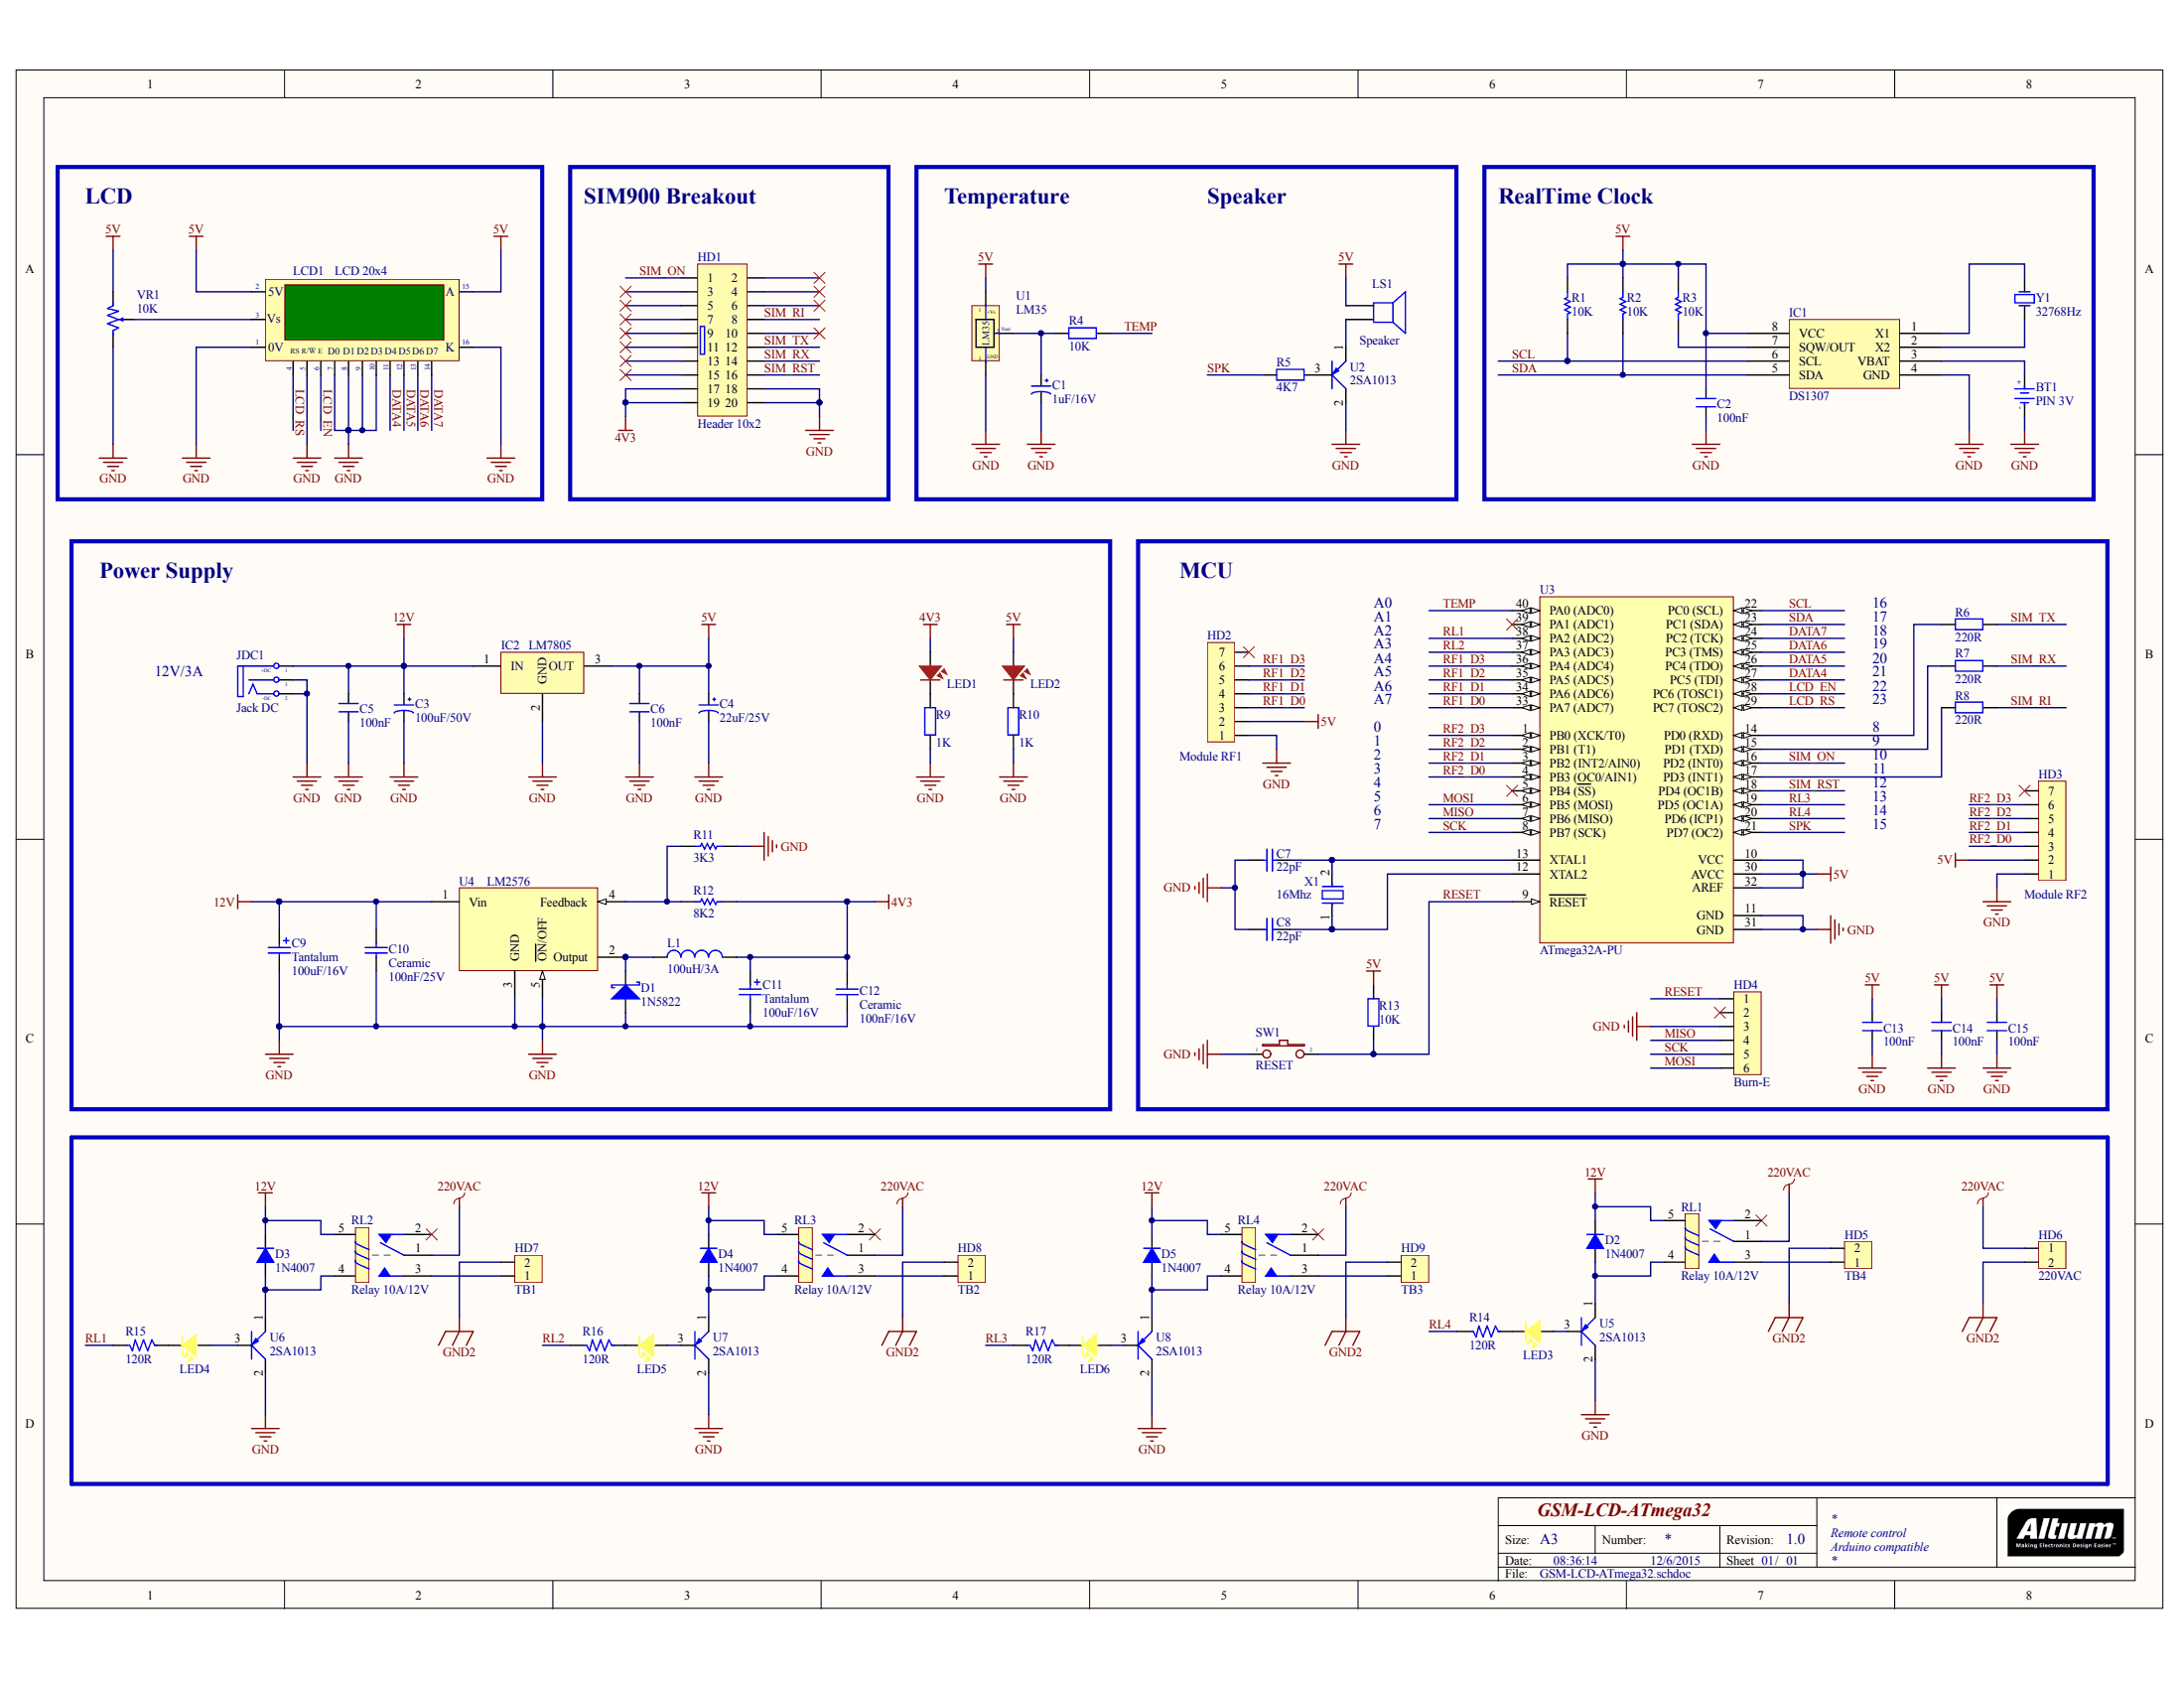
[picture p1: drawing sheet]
# Altium project GSM-LCD-ATmega32.prjpcb
1 sheet, 75 parts. Net scope: global (net labels, ports and power ports of the same name join across sheets).
Board file: GSM-LCD-ATmega32.PcbDoc

## Sheet GSM-LCD-ATmega32.SchDoc: GSM-LCD-ATmega32
size A3; Address1: Remote control; Address2: Arduino compatible; Revision: 1.0; SheetNumber: 01; SheetTotal: 01

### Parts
BT1  PIN 3V  [PIN3V]
C1  1uF/16V  [CAP_1UF_50V]
C2  100nF  [Tu gom 104]
C3  100uF/50V  [CAP_100UF_50V]
C4  22uF/25V  [CAP_22UF_50V]
C5  100nF  [Tu gom 104]
C6  100nF  [Tu gom 104]
C7  value 22pF  [Tu 33p]  (hidden comment: 5AK102KABAA)
C8  value 22pF  [Tu 33p]  (hidden comment: 5AK102KABAA)
C9  Tantalum  value 100uF/16V  [CAP_100UF_16V]
C10  Ceramic  value 100nF/25V  [Tu gom 104]
C11  Tantalum  value 100uF/16V  [CAP_100UF_16V]
C12  Ceramic  value 100nF/16V  [Tu gom 104]
C13  100nF  [Tu gom 104]
C14  100nF  [Tu gom 104]
C15  100nF  [Tu gom 104]
D1  1N5822  [1N5822]
D2  1N4007  [1N4007]
D3  1N4007  [1N4007]
D4  1N4007  [1N4007]
D5  1N4007  [1N4007]
HD1  Header 10x2  [Female Header_10x2]
HD2  Module RF1  [FM-Header 7]
HD3  Module RF2  [FM-Header 7]
HD4  Burn-E  [CON6]
HD5  TB4  [DOMINO 2_pitch 8.5mm]
HD6  220VAC  [DOMINO 2_pitch 8.5mm]
HD7  TB1  [DOMINO 2_pitch 8.5mm]
HD8  TB2  [DOMINO 2_pitch 8.5mm]
HD9  TB3  [DOMINO 2_pitch 8.5mm]
IC1  DS1307  [DS1307]
IC2  LM7805  [LM7805_TN_S]
JDC1  Jack DC  [JACK DC-IN]
L1  value 100uH/3A  [Inductor 150mH]  (hidden comment: LD26W8-151N)
LCD1  LCD 20x4  [LCD20x4]
LED1  LED-RED  [LED3R]  (value not drawn)
LED2  LED-RED  [LED3R]  (value not drawn)
LED3  LED-YELLOW  [LED3Y]  (value not drawn)
LED4  LED-YELLOW  [LED3Y]  (value not drawn)
LED5  LED-YELLOW  [LED3Y]  (value not drawn)
LED6  LED-YELLOW  [LED3Y]  (value not drawn)
LS1  Speaker  [SPEAKER]
R1  value 10K  [RES 1/4W CFR25]
R2  value 10K  [RES 1/4W CFR25]
R3  value 10K  [RES 1/4W CFR25]
R4  value 10K  [RES 1/4W CFR25]  (hidden comment: Res2)
R5  value 4K7  [RES 1/4W CFR25]  (hidden comment: Res2)
R6  value 220R  [RES 1/4W CFR25]  (hidden comment: Res2)
R7  value 220R  [RES 1/4W CFR25]  (hidden comment: Res2)
R8  value 220R  [RES 1/4W CFR25]  (hidden comment: Res2)
R9  value 1K  [RES 1/4W CFR25]  (hidden comment: Res2)
R10  value 1K  [RES 1/4W CFR25]  (hidden comment: Res2)
R11  value 3K3  [RES 1/4W CFR25]  (hidden comment: CFR25S)
R12  value 8K2  [RES 1/4W CFR25]  (hidden comment: CFR25S)
R13  value 10K  [RES 1/4W CFR25]  (hidden comment: Res2)
R14  120R  [RES 1/4W CFR25]
R15  120R  [RES 1/4W CFR25]
R16  120R  [RES 1/4W CFR25]
R17  120R  [RES 1/4W CFR25]
RL1  Relay 10A/12V  [RL_10A_12V]
RL2  Relay 10A/12V  [RL_10A_12V]
RL3  Relay 10A/12V  [RL_10A_12V]
RL4  Relay 10A/12V  [RL_10A_12V]
SW1  RESET  [BUTTON 2PIN TRON]
U1  LM35  [LM35]
U2  2SA1013  [2SA1013]
U3  ATmega32A-PU  [ATmega32A]
U4  LM2576  [LM2576_DIP]
U5  2SA1013  [2SA1013]
U6  2SA1013  [2SA1013]
U7  2SA1013  [2SA1013]
U8  2SA1013  [2SA1013]
VR1  10K  [VR1]
X1  16Mhz  [CRYSTAL 16Mhz]
Y1  value 32768Hz  [Crystal 32.768 Khz_stand]  (hidden comment: HC49S-20-C-30-30-F-20.000MHz)

### Blocks framed on the sheet
LCD: LCD1 VR1
SIM900 Breakout: HD1
RealTime Clock: BT1 C2 IC1 R1-R3 Y1
Power Supply: C3-C6 C9-C12 D1 IC2 JDC1 L1 LED1 LED2 R9-R12 U4
MCU: C7 C8 C13-C15 HD2-HD4 R6-R8 R13 SW1 U3 X1

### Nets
4V3: C11.1(+) C12.2 HD1.17 HD1.19 L1.2 LED1.1 R12.1
5V: C2.2 C4.1 C6.2 C13.2 C14.2 C15.2 HD2.2 HD3.2 IC1.8(VCC) IC2.3(OUT) LCD1.2(VDD) LCD1.15(A) LED2.1 LS1.2 R1.2 R2.2 R3.2 R13.2 U1.1(+Vs) U3.10(VCC) U3.30(AVCC) U3.32(AREF) VR1.1
12V: C3.1 C5.2 C9.1(+) C10.2 D2.2(K) D3.2(K) D4.2(K) D5.2(K) IC2.1(IN) JDC1.1(T) RL1.5 RL2.5 RL3.5 RL4.5 U4.1(Vin)
220VAC: HD6.1 RL1.1 RL2.1 RL3.1 RL4.1
GND: BT1.2(GND) C1.2 C2.1 C3.2 C4.2 C5.1 C6.1 C7.1 C8.1 C9.2(-) C10.1 C11.2(-) C12.1 C13.1 C14.1 C15.1 D1.1(A) HD1.18 HD1.20 HD2.1 HD3.1 HD4.3 IC1.4(GND) IC2.2(GND) JDC1.2(TN) JDC1.3(S) LCD1.1(GND) LCD1.5(R/~{W}) LCD1.7(D0) LCD1.8(D1) LCD1.9(D2) LCD1.10(D3) LCD1.16(K) R9.1 R10.1 R11.2 SW1.1 U1.3(-) U2.2(C) U3.11(GND) U3.31(GND) U4.3(GND) U4.5(~{ON}/OFF) U5.2(C) U6.2(C) U7.2(C) U8.2(C) VR1.3
GND2: HD5.2 HD6.2 HD7.2 HD8.2 HD9.2
DATA4: LCD1.11(D4) U3.27(PC5_(TDI))
DATA5: LCD1.12(D5) U3.26(PC4_(TDO))
DATA6: LCD1.13(D6) U3.25(PC3_(TMS))
DATA7: LCD1.14(D7) U3.24(PC2_(TCK))
LCD_EN: LCD1.6(~{EN}) U3.28(PC6_(TOSC1))
LCD_RS: LCD1.4(RS) U3.29(PC7_(TOSC2))
MISO: HD4.4 U3.7(PB6_(MISO))
MOSI: HD4.6 U3.6(PB5_(MOSI))
RESET: HD4.1 R13.1 SW1.2 U3.9(~{RESET})
RF1_D0: HD2.3 U3.33(PA7_(ADC7))
RF1_D1: HD2.4 U3.34(PA6_(ADC6))
RF1_D2: HD2.5 U3.35(PA5_(ADC5))
RF1_D3: HD2.6 U3.36(PA4_(ADC4))
RF2_D0: HD3.3 U3.4(PB3_(OC0/AIN1))
RF2_D1: HD3.4 U3.3(PB2_(INT2/AIN0))
RF2_D2: HD3.5 U3.2(PB1_(T1))
RF2_D3: HD3.6 U3.1(PB0_(XCK/T0))
RL1: R15.2 U3.38(PA2_(ADC2))
RL2: R16.2 U3.37(PA3_(ADC3))
RL3: R17.2 U3.19(PD5_(OC1A))
RL4: R14.2 U3.20(PD6_(ICP1))
SCK: HD4.5 U3.8(PB7_(SCK))
SCL: IC1.6(SCL) R1.1 U3.22(PC0_(SCL))
SDA: IC1.5(SDA) R2.1 U3.23(PC1_(SDA))
SIM_ON: HD1.1 U3.16(PD2_(INT0))
SIM_RI: HD1.8 R8.2
SIM_RST: HD1.16 U3.18(PD4_(OC1B))
SIM_RX: HD1.14 R7.2
SIM_TX: HD1.12 R6.2
SPK: R5.1 U3.21(PD7_(OC2))
TEMP: R4.2 U3.40(PA0_(ADC0))
NetBT1_1: BT1.1(+3V) IC1.3(VBAT)
NetC1_1: C1.1 R4.1 U1.2(Vout)
NetC7_2: C7.2 U3.13(XTAL1) X1.2
NetC8_2: C8.2 U3.12(XTAL2) X1.1
NetD1_2: D1.2(K) L1.1 U4.2(Output)
NetD2_1: D2.1(A) RL1.4 U5.1(E)
NetD3_1: D3.1(A) RL2.4 U6.1(E)
NetD4_1: D4.1(A) RL3.4 U7.1(E)
NetD5_1: D5.1(A) RL4.4 U8.1(E)
NetHD5_1: HD5.1 RL1.3
NetHD7_1: HD7.1 RL2.3
NetHD8_1: HD8.1 RL3.3
NetHD9_1: HD9.1 RL4.3
NetIC1_1: IC1.1(X1) Y1.2(OSC2)
NetIC1_2: IC1.2(X2) Y1.1(OSC1)
NetIC1_7: IC1.7(SQW/OUT) R3.1
NetLCD1_3: LCD1.3(VEE) VR1.2
NetLED1_2: LED1.2 R9.2
NetLED2_2: LED2.2 R10.2
NetLED3_1: LED3.1 U5.3(B)
NetLED3_2: LED3.2 R14.1
NetLED4_1: LED4.1 U6.3(B)
NetLED4_2: LED4.2 R15.1
NetLED5_1: LED5.1 U7.3(B)
NetLED5_2: LED5.2 R16.1
NetLED6_1: LED6.1 U8.3(B)
NetLED6_2: LED6.2 R17.1
NetLS1_1: LS1.1 U2.1(E)
NetR5_2: R5.2 U2.3(B)
NetR6_1: R6.1 U3.14(PD0_(RXD))
NetR7_1: R7.1 U3.15(PD1_(TXD))
NetR8_1: R8.1 U3.17(PD3_(INT1))
NetR11_1: R11.1 R12.2 U4.4(Feedback)

Not connected (* = marked no-connect by the designer): HD1 2* 3* 4* 5* 6* 7* 9* 10* 11* 13* 15*; HD2 7*; HD3 7*; HD4 2*; RL1 2*; RL2 2*; RL3 2*; RL4 2*; U3 5(PB4_(~{SS}))* 39(PA1_(ADC1))*; X1 3(GND)

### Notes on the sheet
- Temperature
- Speaker
- A0
- A1
- A2
- A3
- A4
- 16
- 17
- 18
- 19
- 20
- 12V/3A
- 0
- A5
- A6
- A7
- 8
- 21
- 22
- 23
- 1
- 2
- 3
- 4
- 5
- 9
- 10
- 11
- 12
- 13
- 6
- 7
- 14
- 15
